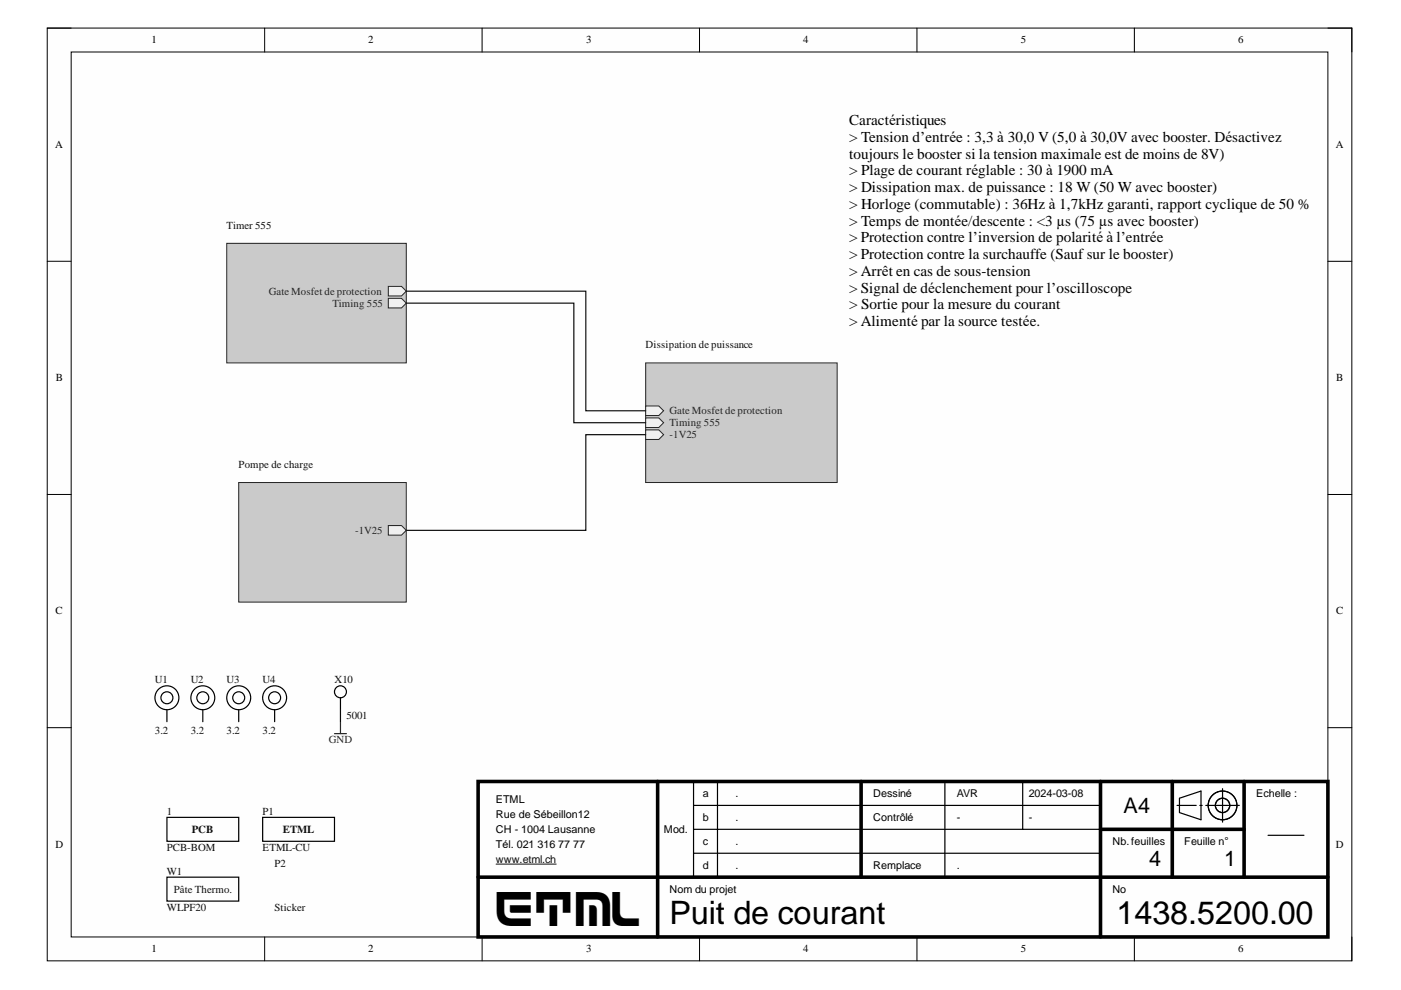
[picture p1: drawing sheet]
<svg xmlns="http://www.w3.org/2000/svg" width="297mm" height="210mm" viewBox="0 0 297 210" stroke-linecap="round" stroke-linejoin="round" font-family="sans-serif">
<path d="M10 6h276.6v197.7h-276.6z" fill-rule="evenodd" fill="#fefefe"/>
<path d="M10 6h276.6v197.7h-276.6z" fill="none" stroke="#000" stroke-width=".21"/>
<path d="M15.1 11h266.4v187.7h-266.4z" fill-rule="evenodd" fill="#fefefe"/>
<g fill="none" stroke="#000" stroke-width=".21">
<path d="M10 6h5.1M15.1 11h266.4v187.7h-266.4zM56.1 6v5M102.2 6v5M148.3 6v5M194.4 6v5M240.5 6v5M281.5 6h5.1v5M10 55.4h5.1M281.5 55.4h5.1M10 104.8h5.1M281.5 104.8h5.1"/>
<path d="M10 154.3h5.1M281.5 154.3h5.1M56.1 198.7v5M102.2 198.7v5M148.3 198.7v5M194.4 198.7v5M240.5 198.7v5M286.6 198.7v5"/>
</g>
<path d="M101.4 165.7h180.1v33h-180.1zM139.4 165.7v33M182.6 165.7v20.3M233.3 165.7v33M233.3 175.8h30.5M248.5 165.7v20.3M263.8 165.7v20.3M101.4 186h180.1" fill="none" stroke="#000" stroke-width=".76"/>
<g fill="none" stroke="#000" stroke-width=".25">
<path d="M147 170.8h86.3M147 175.8h86.3M147 165.7v20.3M152.1 165.7v20.3M200.3 165.7v20.3M216.8 165.7v10.1M249.6 170.8h4M250.1 169.2l4.5-1.5v6.1l-4.5-1.5zM254.4 170.8h.5M255.7 170.8h7.1M259.2 167.2v7.1M268.8 177.1h7.7"/>
<path d="M147 180.9h86.3"/>
<circle cx="259.2" cy="170.8" r="3"/>
<circle cx="259.2" cy="170.8" r="1.52"/>
</g>
<path d="M105.2 183.2h12.7" fill="none" stroke="#0e0e0e" stroke-width=".21"/>
<path d="M48.1 51.6h38v25.3h-38z" fill-rule="evenodd" fill="#cacaca"/>
<path d="M48.1 51.6h38v25.3h-38z" fill="none" stroke="#262626" stroke-width=".21"/>
<path d="M82.3 60.7h2.8l1 1-1 1.1h-2.8z" fill-rule="evenodd" fill="#f0f0f0"/>
<path d="M82.3 60.7h2.8l1 1-1 1.1h-2.8z" fill="none" stroke="#262626" stroke-width=".21"/>
<path d="M82.3 63.3h2.8l1 1-1 1h-2.8z" fill-rule="evenodd" fill="#f0f0f0"/>
<path d="M82.3 63.3h2.8l1 1-1 1h-2.8z" fill="none" stroke="#262626" stroke-width=".21"/>
<path d="M136.9 76.9h40.6v25.4h-40.6z" fill-rule="evenodd" fill="#cacaca"/>
<path d="M136.9 76.9h40.6v25.4h-40.6z" fill="none" stroke="#262626" stroke-width=".21"/>
<path d="M136.9 86.1h2.8l1 1-1 1h-2.8z" fill-rule="evenodd" fill="#f0f0f0"/>
<path d="M136.9 86.1h2.8l1 1-1 1h-2.8z" fill="none" stroke="#262626" stroke-width=".21"/>
<path d="M136.9 88.6h2.8l1 1-1 1h-2.8z" fill-rule="evenodd" fill="#f0f0f0"/>
<path d="M136.9 88.6h2.8l1 1-1 1h-2.8z" fill="none" stroke="#262626" stroke-width=".21"/>
<path d="M136.9 91.1h2.8l1 1.1-1 1h-2.8z" fill-rule="evenodd" fill="#f0f0f0"/>
<path d="M136.9 91.1h2.8l1 1.1-1 1h-2.8z" fill="none" stroke="#262626" stroke-width=".21"/>
<path d="M50.6 102.3h35.5v25.4h-35.5z" fill-rule="evenodd" fill="#cacaca"/>
<path d="M50.6 102.3h35.5v25.4h-35.5z" fill="none" stroke="#262626" stroke-width=".21"/>
<path d="M82.3 111.4h2.8l1 1-1 1.1h-2.8z" fill-rule="evenodd" fill="#f0f0f0"/>
<path d="M82.3 111.4h2.8l1 1-1 1.1h-2.8z" fill="none" stroke="#262626" stroke-width=".21"/>
<g fill="none" stroke="#000" stroke-width=".25">
<path d="M35.4 150.5v2.5M43 150.5v2.5M50.6 150.5v2.5M58.2 150.5v2.5M72.2 147.9v2.6M35.4 173.3h15.2v5.1h-15.2zM55.7 173.3h15.2v5.1h-15.2z"/>
<circle cx="35.4" cy="147.9" r="2.54"/>
<circle cx="35.4" cy="147.9" r="1.27"/>
<circle cx="43" cy="147.9" r="1.27"/>
<circle cx="43" cy="147.9" r="2.54"/>
<circle cx="50.6" cy="147.9" r="2.54"/>
<circle cx="50.6" cy="147.9" r="1.27"/>
<circle cx="58.2" cy="147.9" r="2.54"/>
<circle cx="58.2" cy="147.9" r="1.27"/>
<circle cx="72.2" cy="146.7" r="1.27"/>
</g>
<path d="M70.9 155.5h2.6M72.2 153v2.5" fill="none" stroke="#262626" stroke-width=".25"/>
<path d="M86.1 61.7h38.1v25.4h12.7M86.1 64.3h35.6v25.3h15.2M136.9 92.2h-12.7v20.2h-38.1M72.2 150.5v2.5" fill="none" stroke="#0e0e0e" stroke-width=".25"/>
<path d="M180 23.7h97.7v52h-97.7z" fill-rule="evenodd" fill="#fefefe"/>
<path d="M180 23.7h97.7v52h-97.7z" fill="none" stroke="#fefefe" stroke-width=".21"/>
<path d="M35.4 186h15.2v5.1h-15.2z" fill="none" stroke="#000" stroke-width=".25"/>
<text font-size="8.2" x="105.3" y="196.4">ETML</text>
<g font-size="6.8">
<text x="142" y="195.9">Puit de courant</text>
<text x="236.7" y="195.9">1438.5200.00</text>
</g>
<g font-size="4.6">
<text x="238.2" y="172.3">A4</text>
<text x="243.6" y="183.7">4</text>
<text x="259.6" y="183.7">1</text>
</g>
<g font-size="3.2">
<text x="180" y="26.5">Caractéristiques</text>
<text x="180" y="30.1">&gt; Tension d’entrée : 3,3 à 30,0 V (5,0 à 30,0V avec booster. Désactivez</text>
<text x="180" y="33.6">t</text>
<text x="181" y="33.6">oujours le booster si la tension maximale est de moins de 8V)</text>
<text x="180" y="37.2">&gt; Plage de courant réglable : 30 à 1900 mA</text>
<text x="180" y="40.7">&gt; Dissipation max. de puissance : 18 W (50 W avec booster)</text>
<text x="180" y="44.3">&gt; Horloge (commutable) : 36Hz à 1,7kHz garanti, rapport cyclique de 50 %</text>
<text x="180" y="47.8">&gt; Temps de montée/descente : &lt;3 µs (75 µs avec booster)</text>
<text x="180" y="51.4">&gt; Protection contre l’inversion de polarité à l’entrée</text>
<text x="180" y="54.9">&gt; Protection contre la surchauffe (Sauf sur le booster)</text>
<text x="180" y="58.5">&gt; Arrêt en cas de sous-tension</text>
<text x="180" y="62">&gt; Signal de déclenchement pour l’oscilloscope</text>
<text x="180" y="65.6">&gt; Sortie pour la mesure du courant</text>
<text x="180" y="69.1">&gt; Alimenté par la source testée.</text>
</g>
<g font-size="2.3">
<text x="32.1" y="9.2">1</text>
<text x="78.1" y="9.2">2</text>
<text x="124.3" y="9.2">3</text>
<text x="170.3" y="9.2">4</text>
<text x="216.4" y="9.2">5</text>
<text x="262.5" y="9.2">6</text>
<text x="11.7" y="31.4">A</text>
<text x="283.2" y="31.4">A</text>
<text x="11.8" y="80.8">B</text>
<text x="283.3" y="80.8">B</text>
<text x="11.8" y="130.3">C</text>
<text x="283.3" y="130.3">C</text>
<text x="105.2" y="173.4">Rue de Sébeillon12</text>
<text x="105.2" y="170.2">ETML</text>
<text x="149" y="169">a</text>
<text x="155.9" y="169">.</text>
<text x="185.1" y="169">Dessiné</text>
<text x="202.9" y="169">AVR</text>
<text x="218.1" y="169">2024-03-08</text>
<text x="266.3" y="169">Echelle :</text>
<text x="11.8" y="179.7">D</text>
<text x="105.2" y="176.6">CH - 1004 Lausanne</text>
<text x="105.2" y="179.7">Tél. 021 316 77 77</text>
<text x="140.8" y="176.6">Mod.</text>
<text x="149" y="174.1">b</text>
<text x="149" y="179.1">c</text>
<text x="155.9" y="174.1">.</text>
<text x="155.9" y="179.1">.</text>
<text x="185.1" y="174.1">Contrôlé</text>
<text x="202.9" y="174.1">-</text>
<text x="218.1" y="174.1">-</text>
<text x="235.9" y="179.1">Nb.feuilles</text>
<text x="251.1" y="179.1">Feuille n°</text>
<text x="283.2" y="179.7">D</text>
<text x="149" y="184.2">d</text>
<text x="155.9" y="184.2">.</text>
<text x="185.1" y="184.2">Remplace</text>
<text x="202.9" y="184.2">.</text>
<text x="142" y="189.3">Nom du projet</text>
<text x="235.9" y="189.3">No</text>
<text x="32.1" y="201.9">1</text>
<text x="78.1" y="201.9">2</text>
<text x="124.3" y="201.9">3</text>
<text x="170.3" y="201.9">4</text>
<text x="216.4" y="201.9">5</text>
<text x="262.5" y="201.9">6</text>
</g>
<g font-size="2.3" fill="#0e0e0e">
<text x="48.1" y="48.5">Timer 555</text>
<text x="136.9" y="73.9">Dissipation de puissance</text>
<text x="50.6" y="99.2">Pompe de charge</text>
<text x="32.8" y="144.9">U1</text>
<text x="40.4" y="144.9">U2</text>
<text x="48.1" y="144.9">U3</text>
<text x="55.7" y="144.9">U4</text>
<text x="70.9" y="144.9">X10</text>
<text x="32.8" y="155.5">3.2</text>
<text x="40.4" y="155.5">3.2</text>
<text x="48.1" y="155.5">3.2</text>
<text x="55.7" y="155.5">3.2</text>
<text x="73.4" y="152.5">5001</text>
<text x="35.4" y="172.8">1</text>
<text x="55.7" y="172.8">P1</text>
<text x="40.7" y="176.6">PCB</text>
<text x="60" y="176.6">ETML</text>
<text x="35.4" y="180.4">PCB-BOM</text>
<text x="35.4" y="185.5">W1</text>
<text x="55.7" y="180.4">ETML-CU</text>
<text x="58.2" y="183.9">P2</text>
<text x="105.2" y="182.9">www.etml.ch</text>
<text x="36.9" y="189.3">Pâte Thermo.</text>
<text x="35.4" y="193.1">WLPF20</text>
<text x="58.2" y="193.1">Sticker</text>
</g>
<g font-size="2.3" fill="#262626">
<text x="57" y="62.5">Gate Mosfet de protection</text>
<text x="70.5" y="65">Timing 555</text>
<text x="142" y="87.8">Gate Mosfet de protection</text>
<text x="142" y="90.4">Timing 555</text>
<text x="142" y="92.9">-1V25</text>
<text x="75.3" y="113.2">-1V25</text>
<text x="69.7" y="157.6">GND</text>
</g>
</svg>
